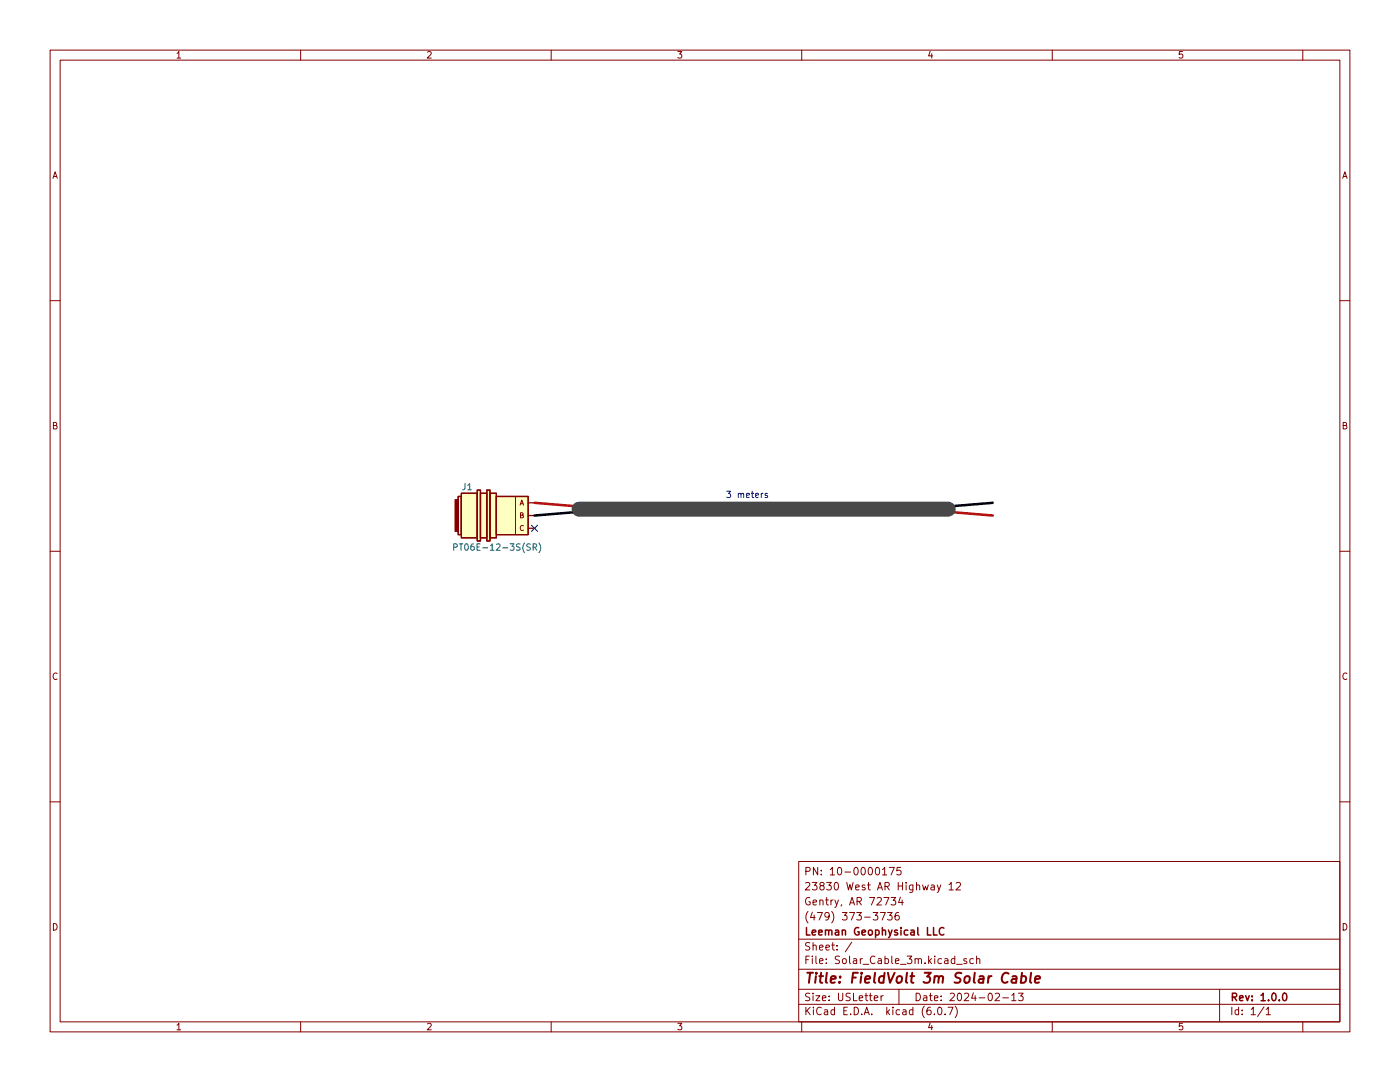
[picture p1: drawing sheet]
<svg xmlns="http://www.w3.org/2000/svg" width="279mm" height="216mm" viewBox="0 0 279 216" stroke-linecap="round" stroke-linejoin="round" font-family="sans-serif">
<g fill="none" stroke="#840000" stroke-width=".2">
<path d="M10 10h259.4v195.9h-259.4zM12 12h255.4v191.9h-255.4zM60 10v2M110 10v2M160 10v2M210 10v2M260 10v2M10 60h2M267.4 60h2M102.9 99.1v7.6M10 110h2M267.4 110h2"/>
<path d="M10 160h2M267.4 160h2M159.4 171.9h108v32h-108zM176.1 173.5l.4-.4v1.5M176.1 174.6h.9M177.5 173.1h1l-.7 1.5M177.8 179.1h1l-.5 .5 .4 .2v.6l-.2 .2-.7-.2M179.7 179l-.4 1.1h1M179.8 173.1h-.8v.7l.2-.2 .5 .1 .1 .2v.5l-.3 .2-.5-.2M180 179.6v1M187 176.6l.4 1M187.8 176.6l-.5 1.3-.3 .2"/>
<path d="M189.4 176.5l.4-.4v1.5M189.4 177.6h.9M190.8 176.2l.6-.1 .3 .4-.9 1.1h.9M159.4 197.4h108M159.4 193.4h108M159.4 187.4h108M170 188l-1.3 1.9M174.5 199.2l.7-.2-.1-.3h-.4l-.2 .2v.7h.6M175.7 182.1h1l-.7 1.5M175.8 198.7v1M176.3 198.7l-.5 .3M177.1 182.1h.9l-.5 .5 .5 .2v.6l-.2 .2-.7-.2"/>
<path d="M179.3 182.1l-.4 .1a1.01 1.01 0 0 0 0 1.4l.5-.2 .1-.5-.3-.3h-.3l-.3 .3M179.4 197.4v3M190.9 192.4h1.1M192.9 191.4l-.4-.1-.2 .2 .1 .2 .5 .2v.3h-.6M194.3 191.4l-.5-.1-.3 .3 .2 .6h.6M194.9 191.4l.2-.1 .4 .1v.9M194.9 190.8v1.5M198.6 198.3l.6-.1 .3 .4-1 1.1h1M200.1 199.1h1.2M201.9 198.6l.4-.4v1.5M201.9 199.7h.9M203.3 198.2h.9l-.5 .5 .4 .2v.6l-.2 .2-.6-.2"/>
<path d="M243.4 197.4v6.5M60 203.9v2M110 203.9v2M159.4 200.4h108M160 203.9v2M186.5 202.3v.2M187.3 201h.2a.8 .8 0 0 1 .5 .7 .8 .8 0 0 1-.5 .8 1 1 0 0 1-.2-1.5zM188.6 202.3v.2M189.2 201h1l-.7 1.5M190.6 200.8a1.72 1.72 0 0 1 0 2.2M210 203.9v2M252.3 200.9l-1.3 1.9"/>
<path d="M252.7 201.4l.4-.4v1.5M252.7 202.5h.8M260 203.9v2"/>
</g>
<path d="M186.3 185.1v1.5h.7M188.4 185.2a.71 .71 0 0 0-1 .5 .71 .71 0 0 0 .7 .9l.3-.2M256.2 198.2h.1a.8 .8 0 0 1 .5 .7 .8 .8 0 0 1-.5 .8 1 1 0 0 1-.1-1.5z" fill="none" stroke="#840000" stroke-width=".3"/>
<path d="M202.1 194.9h.7v1.2M202.9 195.2l-.7 .1a.4 .4 0 0 0-.3 .4 .4 .4 0 0 0 .2 .4l.7-.1M203.9 194.9h.7l.2 .3-.1 .5a.66 .66 0 0 1-1 .3M204 194.1l-.3 2M205.8 194.1l-.2 1.7 .2 .3M206.6 195.4l.9-.2v-.3l-.6-.1-.3 .3v.9h.8" fill="none" stroke="#840000" stroke-width=".4"/>
<g fill="#ffffc2" stroke="#ffffc2" stroke-width=".2">
<path d="M91.4 99.1h.7v7.6h-.7z"/>
<path d="M92.1 98.4h3.1v8.9h-3.1z"/>
<path d="M95.9 98.4h1.3v8.9h-1.3z"/>
<path d="M97.8 98.4h1.3v8.9h-1.3z"/>
<path d="M99.1 99.1h6.3v7.6h-6.3z"/>
<path d="M95.2 97.8h.7v10.2h-.7z"/>
<path d="M97.2 97.8h.6v10.2h-.6z"/>
</g>
<path d="M91.4 99.1h.7v7.6h-.7zM92.1 98.4h3.1v8.9h-3.1zM95.2 97.8h.7v10.2h-.7zM95.9 98.4h1.3v8.9h-1.3zM97.2 97.8h.6v10.2h-.6zM97.8 98.4h1.3v8.9h-1.3zM99.1 99.1h6.3v7.6h-6.3zM105.4 105.4h1.3M105.4 102.9h1.3M105.4 100.3h1.3" fill="none" stroke="#840000" stroke-width=".25"/>
<path d="M90.8 99.7h.6v6.3h-.6z" fill="#840000" stroke="#840000" stroke-width=".2"/>
<path d="M90.6 109.2l.6-.1v-.5l-.6-.1v1.3M106.4 109.2l.6-.1 .1-.5-.7-.1v1.3M106.7 109.2l.4 .6M107.5 108.3a1.46 1.46 0 0 1 0 2" fill="none" stroke="#006464" stroke-width=".2"/>
<path d="M152.3 98.4l-.4 .3M153.1 98.5l-.3-.1-.1 .2v.2l.4 .1v.3h-.4" fill="none" stroke="#0000c2" stroke-width=".2"/>
<path d="M106.7 100.3l7.6 .7M190.5 102.2l7.6 .7" fill="none" stroke="#c20000" stroke-width=".5"/>
<path d="M114.3 102.2l-7.6 .7M198.1 100.3l-7.6 .7" fill="none" stroke="#000" stroke-width=".5"/>
<path d="M115.6 101.6h73.6" fill="none" stroke="#484848" stroke-width="3"/>
<path d="M106.1 104.8l1.2 1.2M107.3 104.8l-1.2 1.2" fill="none" stroke="#000084" stroke-width=".2"/>
<text font-size="2.8" fill="#840000" x="160.4" y="196.2">Title: FieldVolt 3m Solar Cable</text>
<g font-size="2.1" fill="#840000">
<text x="160.4" y="177.6">23830 West AR Highway 12</text>
<text x="160.4" y="174.6">PN: 10-0000175</text>
<text x="160.4" y="183.6">(479) 373-3736</text>
<text x="160.4" y="180.6">Gentry, AR 72734</text>
<text x="160.4" y="189.7">Sheet: /</text>
<text x="160.4" y="186.7">Leeman Geophysical LLC</text>
<text x="160.4" y="192.4">File: Solar_Cable_3m.kicad_sch</text>
<text x="160.4" y="202.5">KiCad E.D.A. kicad (6.0.7)</text>
<text x="160.4" y="199.7">Size: USLetter</text>
<text x="182.4" y="199.7">Date: 2024-02-13</text>
<text x="245.4" y="199.7">Rev: 1.0.0</text>
<text x="245.4" y="202.5">Id: 1/1</text>
</g>
<g font-size="1.8" fill="#840000">
<text x="35" y="11.6">1</text>
<text x="85" y="11.6">2</text>
<text x="135" y="11.6">3</text>
<text x="185" y="11.6">4</text>
<text x="235" y="11.6">5</text>
<text x="10.3" y="35.6">A</text>
<text x="267.7" y="35.6">A</text>
<text x="10.3" y="85.7">B</text>
<text x="267.7" y="85.7">B</text>
<text x="10.3" y="135.6">C</text>
<text x="267.7" y="135.6">C</text>
<text x="10.3" y="185.7">D</text>
<text x="267.7" y="185.7">D</text>
<text x="35" y="205.6">1</text>
<text x="85" y="205.6">2</text>
<text x="135" y="205.6">3</text>
<text x="185" y="205.6">4</text>
<text x="235" y="205.6">5</text>
</g>
<g font-size="1.8" fill="#006464">
<text x="92.3" y="97.8">J1</text>
<text x="92.1" y="109.9">PT06E-12-3S(SR)</text>
</g>
<text font-size="1.8" fill="#0000c2" x="144.8" y="99.3">3 meters</text>
<g font-size="1.4" fill="#840000">
<text x="103.6" y="100.8">A</text>
<text x="103.6" y="103.4">B</text>
<text x="103.6" y="105.9">C</text>
</g>
</svg>
